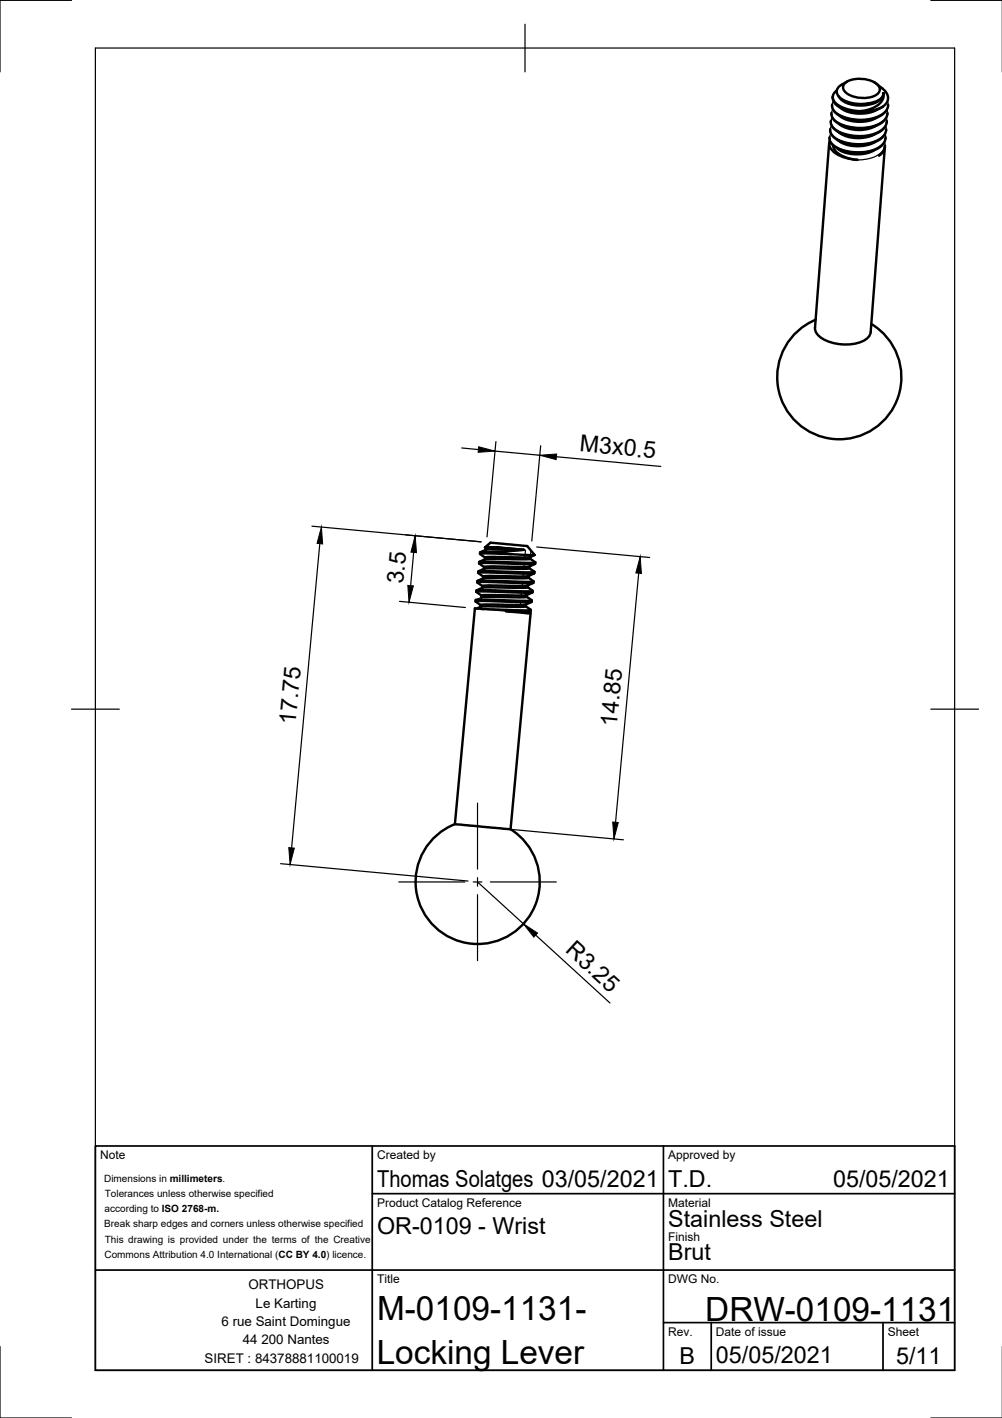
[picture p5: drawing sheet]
<svg xmlns="http://www.w3.org/2000/svg" width="210mm" height="297mm" viewBox="0 0 210 297" stroke-linecap="round" stroke-linejoin="round" font-family="sans-serif">
<!-- layer: Visible -->
<g fill="none" stroke="#000" stroke-width=".51">
<path d="M175.3 18.9a1.72 1.72 0 0 0-.8 1.7 1.72 1.72 0 0 0 1.1 1.4l1.8 .8 1.5 .4 1.5 .1M177.2 17.3a5.9 5.9 0 0 1 6.9 .8 1.33 1.33 0 0 1-.9 2 6 6 0 0 1-6.4-1.1 1.19 1.19 0 0 1 .4-1.7zM177.5 17.1l-1.2 .6a1.62 1.62 0 0 0-1 1.6 1.62 1.62 0 0 0 1.1 1.5l1.3 .6 1.1 .3 2.2 .1a8 8 0 0 0 3.3-1l.7-.8 .1-.4M183.6 17.5l1.3 1.1a2.22 2.22 0 0 1 1.1 2.1 2.22 2.22 0 0 1-1.5 1.9 9.6 9.6 0 0 1-9.4-.7l-.5-.7-.1-.7M185.1 19.6v.7l-.2 .6-.8 1-1.9 1-1.8 .4M185.1 19.6a3.3 3.3 0 0 1-3.2 2.4 6.4 6.4 0 0 1-6-1.5l-.2-.3M173.7 30l-3 38.7a3.4 3.4 0 0 0 2.7 2.8 9.5 9.5 0 0 0 8.1-.5l.8-.9 .1-.5 3-38.7M173.8 28.7v.7l.3 .6 1.2 1 2 .8 2.1 .2 2.3-.1 2-.7 1.3-1 .4-.6 .1-.8M173.8 29.5a2.2 2.2 0 0 0 1.2 2.6l1.1 .6 1.3 .5 2.2 .3M173.9 27v.5l.4 .8 1.2 1 1.8 .7 2.1 .3 2.7-.2 1.6-.5 1.3-1 .4-.6 .2-.7M174.1 25.3v.7l.2 .5 1.1 1 1.8 .8 2.2 .3 2.7-.2 1.9-.6 1.2-1 .4-.6 .2-.8M174.2 23.9l.1 .6 .3 .5 1.1 .9 1.7 .7 2.3 .3 2-.1 2-.5 1.6-1.1 .4-.7 .2-.6"/>
<path d="M174.2 23.6v.3M174.3 21.9l.3 1.2 1.1 1.1 1.7 .7 2.7 .3 2.4-.2 1.8-.7 1.2-.9 .4-.8 .2-.6M174.4 20.2v.3M174.5 30.5l.5 1.1 1 .9 1.5 .6 2.1 .4M175.4 31l1.1 .8 2.4 .5 2.2-.1 1.2-.3 .9-.5M175.5 29.3l1.2 .8 2.3 .5 2.3-.1 2-.8M175.6 27.6l1.4 .9 2.3 .4 2.2-.1 1.9-.8M175.7 25.9l1.5 .9 2.3 .4 2.2-.1 1.8-.8M175.9 24.2l.4 .4 1.2 .5 2.2 .4 2.1-.1 1.9-.8M176 22.5l1.4 .9 2.2 .4 2.3-.1 1.9-.8M184.9 22.3l-1.6 .7-2.9 .3M185.3 30.7a2.56 2.56 0 0 1-1.2 1.9 2.38 2.38 0 0 0 1.3-1.8"/>
<path d="M185.4 30.5v.2M185.7 27.1l-.1 .2M185.9 23.7v.2M170.9 67a13 13 0 0 0-5.8 19.4 13 13 0 0 0 20.2 1.5 13 13 0 0 0-2.8-20M100.2 119.7v.3M100.4 118l11.7 .1-1.7 .7-7.8-.2-1.2 .2zM100.6 115.7l-.1 .3M101.4 118.8v.4M101.6 114.6l1.2-.9 7.6 .7 1.6 1.9M101.6 116.8v.4M101.6 117.1l-1.2 .6M101.8 114.8l-.2-.2 2.7 .1 5.4 .5"/>
<path d="M101.8 114.8v.4M101.8 114.8l2.5-.1 5.4 .5M102.4 115.6l-1.8 .1M107.1 116.1l-5.1-.2-1.5 .1 1.1 .8M109.7 115.2l-7.3 .4 5.3 .5 4.3 .2M109.7 115.2l-7.4-.1h-.5l-1.2 .6M110.8 119l-.6 .2-8.1-.2-.6 .1-1.3 .6M110.9 119l1.1 .8-2.3 .1-7.7-.3-1.8 .1M110.9 118.7v.3M111 117l-.6 .2-8.8-.1M111.1 116.7h-8.6l-.9 .1M111.1 116.7v.3l1 .8-2.1 .1-9-.3-.6 .1v.3"/>
<path d="M112 119.8l-.1 .3-1.2 .6v.3l1 .8M112 116.3l-.9 .4M112.1 117.8v.3M100 122l11.7 .1-1.6 .6-7.9-.1-1.1 .2zM100.7 126.7v.4M101.1 122.8l-.1 .3M110.1 127l-1 .1-7.9-.1-1.3 .5M110.2 126.6l-.1 .4 1.1 .8h-3.1l-8.6-.4-4.2 45.2 11.7 1.1 4.1-45.2-5.1-.5 4.6 .2 .6-.1v-.3M110.3 124.7h-9.4M110.3 125l-1.3 .1h-8.1M110.3 125l1.1 .7M110.4 124.6l-.1 .4"/>
<path d="M110.5 123l-.5 .1-8.2-.1-.7 .1-1.2 .6M110.5 123l1 .8-2.2 .1-8.6-.3-.8 .1-.1 .3M110.6 122.6l-.1 .4M110.7 120.7h-8.9h-.5l-.1 .4M110.7 121l-9.1 .1-1.5 .6M111.2 128.1l-.8 .3M111.3 126.1l-1.5 .6h-9.1M111.3 125.7l-1.1 .2-9.5-.3-1 .1-.1 .3M111.4 126.1l-1.8 .1-7.9-.3h-2l1 .9M111.4 125.8v.3M111.5 124.1l-1.2 .6M111.6 123.8l-.1 .3-.5 .1-9-.3-2.2 .1 1.1 .8-.1 .3"/>
<path d="M111.7 121.8l-2.1 .1-8.8-.3-.7 .1-.1 .3M111.8 121.8l-.1 .3M111.9 120.1l-1.4 .1-8-.3-2.3 .1 1 .8M95.3 172.6a13 13 0 0 0-6.1 19.3 13 13 0 0 0 20.2 1.9 13 13 0 0 0-2.4-20.1"/>
</g>
<path d="M174.1 28l-.1 .2a2.1 2.1 0 0 0 1.5 2.6l1.1 .5 1.6 .4h2.8l2.3-.6 1-.5 .7-.7a1.99 1.99 0 0 0 .4-1.9M174.2 26.3l-.3 1 .3 .7 .4 .5 1.5 .9 1.6 .5 1.9 .2 2.3-.2 1.7-.5 1.3-.9a1.96 1.96 0 0 0 .7-2.2M174.3 24.6l-.2 1.1 .2 .6 .5 .5 1.7 1 1.9 .5 2.3 .1 1.9-.3 1.6-.7 1.3-1.1a1.88 1.88 0 0 0 .2-1.7M174.5 22.9l-.3 .6v.5l.7 1.1 1.3 .8 2 .6 2.5 .2 1.7-.3 1.8-.6 1.1-.8a2.02 2.02 0 0 0 .5-2.1M185.3 29.7l.1 .7-.2 .7-.4 .6-.7 .6-.9 .6-1.3 .4-2.3 .2M185.9 21.1l.1 .2a2.64 2.64 0 0 1-2.1 3l-1.3 .4-1.5 .3-2.2-.1-2.8-.8-1-.6-.5-.7a1.44 1.44 0 0 1 0-1.6M100.9 125.1l-1.2 .6M101.2 127.6l4.8 .4" fill="none" stroke="#000" stroke-width=".25"/>
<!-- layer: Visible Narrow -->
<g fill="none" stroke="#000" stroke-width=".25">
<path d="M101.4 118.8l-.1 1.1M101.6 116.8l-.1 1.1M101.8 114.8l-.1 1.1M101.8 114.5v.1M102.5 119.6v.3M102.6 118.6v.4M102.7 117.7v.2M102.8 116.7l-.1 .4M102.9 115.6l-.1 .3M103 114.6h.1M103 114.7l-.1 .4M109.6 119.9l-.1 1.2"/>
<path d="M109.8 117.9l-.1 1.3M110.1 115.2l-.2 2M110.8 119.9l-.1 1.1M111 117.9l-.1 1.1M111.2 115.3l-.1 1.8M100.7 126.7l-.1 .8M100.9 124.7l-.1 1.2M101.1 122.8l-.1 1.1M101.3 120.8l-.1 1.1M101.8 127.6h.1M101.9 126.6l-.1 .4M102 125.6l-.1 .3"/>
<path d="M102 124.6v.4M102.1 123.6v.3M102.2 122.6v.4M102.3 121.6v.3M102.4 120.6v.4M108.9 127.9v.4M109.1 125.9l-.1 1.2M109.3 123.9l-.1 1.2M109.5 121.9l-.2 1.3M110.1 127.9l-.1 .5M110.2 125.9l-.1 1.1M110.4 123.9l-.1 1.1"/>
<path d="M110.6 121.9l-.1 1.1"/>
</g>
<!-- layer: Visible -->
<circle cx="185.1" cy="19.6" r=".24" fill="#000" stroke="#000" stroke-width=".21"/>
<!-- layer: Border -->
<path d="M15 .1h-15v15M20 10.1h180v276.9h-180zM110 5.1v10M195 .1h15M15 148.6h10M195 148.6h10M0 282.1v14.9h15M195 297h15" fill="none" stroke="#000" stroke-width=".25"/>
<!-- layer: TitleBlock -->
<path d="M20 240.1h180v46.9h-180zM78 240.1v46.9M78 250h122M139 240.1v46.9M20 266.1h180M139 277.1h61M149 277.1v9.9M185 277.1v9.9" fill="none" stroke="#000" stroke-width=".36"/>
<!-- layer: Center Lines -->
<path d="M100 168.2v13.9M83.5 184.7h13.9M99.1 184.7h1.8M100 183.8v1.8M100 187.4v13.8M102.7 184.7h13.8" fill="none" stroke="#000" stroke-width=".25"/>
<!-- layer: Dimensions -->
<g fill="none" stroke="#000" stroke-width=".25">
<path d="M96.7 93.8l3.5 .4M103.7 94.5l9.4 .9M103.9 92.5l-1.9 20M113.3 93.4l-1.9 19.9M116.6 95.7l21.8 2M65.3 110.2l35.5 3.3M67 113.9l-5.9 63.7M86.7 115.7l-.7 7M112.4 114.6l23.7 2.2M83.7 126l13.8 1.3M133.8 120.1l-4.9 52.2M97.3 172.8l33.3 3.1"/>
<path d="M58.8 180.9l39.2 3.7M100 184.7l9.6 8.8M112.2 195.9l15.6 14.2"/>
</g>
<path d="M100.3 93.6l3.4 .9-3.5 .2zM113.1 95.4l3.5-.3-.1 1.2zM67.3 110.4l.3 3.5-1.2-.1zM87 112.2l.2 3.6-1.1-.1zM85.4 122.6l1.2 .1-.9 3.5zM134.1 116.6l.3 3.5-1.2-.1zM60.5 177.6l1.2 .1-.9 3.4zM128.4 172.2l1.1 .1-.9 3.4zM109.6 193.5l3 2-.8 .8z" fill="#000" stroke="#000" stroke-width=".21"/>
<g font-size="7">
<text x="79" y="276.5">M-0109-1131-</text>
<text x="147.7" y="276.7">DRW-0109-1131</text>
<text x="78.9" y="285.7">Locking Lever</text>
</g>
<g font-size="4.9">
<text x="121.3" y="94.6" transform="rotate(5 121.3 94.6)">M3x0.5</text>
<text x="84.5" y="122.4" transform="rotate(-85 84.5 122.4)">3.5</text>
<text x="61.9" y="151.9" transform="rotate(-85 61.9 151.9)">17.75</text>
<text x="129.2" y="152.3" transform="rotate(-85 129.2 152.3)">14.85</text>
<text x="118.2" y="199.3" transform="rotate(43 118.2 199.3)">R3.25</text>
<text x="79" y="248.5">Thomas Solatges 03/05/2021</text>
<text x="140" y="248.5">T.D.</text>
<text x="174.5" y="248.5">05/05/2021</text>
<text x="140" y="257.1">Stainless Steel</text>
<text x="79" y="258.6">OR-0109 - Wrist</text>
<text x="140" y="264">Brut</text>
<text x="142.3" y="285.7">B</text>
<text x="150" y="285.5">05/05/2021</text>
<text x="187.7" y="285.7">5/11</text>
</g>
<g font-size="2.8">
<text x="52" y="270.1">ORTHOPUS</text>
<text x="53.6" y="273.9">Le Karting</text>
<text x="46.4" y="277.8">6 rue Saint Domingue</text>
<text x="50.9" y="281.6">44 200 Nantes</text>
<text x="42.9" y="285.5">SIRET : 84378881100019</text>
</g>
<g font-size="2.5">
<text x="21" y="242.9">Note</text>
<text x="79" y="242.9">Created by</text>
<text x="140" y="242.9">Approved by</text>
<text x="79" y="252.8">Product Catalog Reference</text>
<text x="140" y="252.8">Material</text>
<text x="140" y="260.1">Finish</text>
<text x="79" y="268.8">Title</text>
<text x="140" y="268.8">DWG No.</text>
<text x="140" y="279.9">Rev.</text>
<text x="150" y="279.9">Date of issue</text>
<text x="186" y="279.9">Sheet</text>
</g>
<g font-size="2.1">
<text x="21.8" y="247.6">Dimensions in millimeters.</text>
<text x="21.9" y="250.7">Tolerances unless otherwise specified</text>
<text x="21.8" y="257.1">Break sharp edges and corners unless otherwise specified</text>
<text x="21.9" y="253.9">according to ISO 2768-m.</text>
<text x="21.9" y="263.5">Commons Attribution 4.0 International (CC BY 4.0) licence.</text>
<text x="21.9" y="260.3">This drawing is provided under the terms of the Creative</text>
</g>
</svg>
